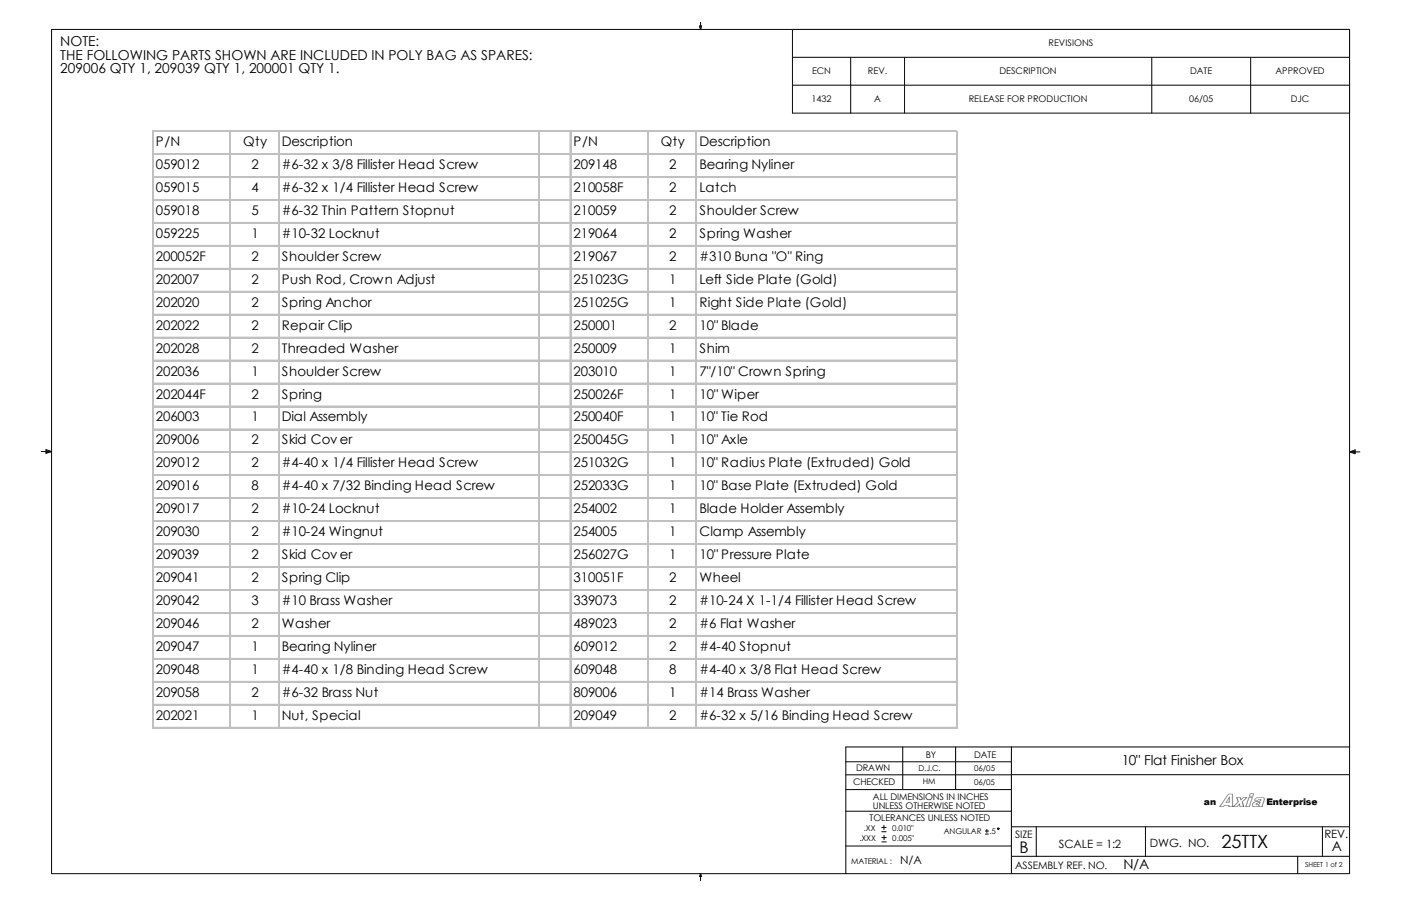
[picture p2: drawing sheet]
<svg xmlns="http://www.w3.org/2000/svg" width="432mm" height="279mm" viewBox="0 0 432 279" stroke-linecap="round" stroke-linejoin="round" font-family="sans-serif">
<g fill="none" stroke="#000" stroke-width=".31">
<path d="M15.9 9.1h400v260.3h-400zM215.6 8h.6l-.3 1.1zM215.7 8l.2 1.1M215.9 6.9v2.2M216 8l-.1 1.1M244.2 9.1v25.8h171.7M244.2 17.7h171.7M262.2 17.7v17.2M278.8 17.7v17.2M355 17.7v17.2M385.5 17.7v17.2M244.2 26.3h171.7"/>
<path d="M12.7 139.3h3.2M14.2 138.6l1.7 .7-1.7 .5zM14.2 139l1.7 .3M15.9 139.3l-1.7 .2M415.9 139.4l1.8 .2M415.9 139.4l1.8-.7v1.2zM415.9 139.4h3.2M417.7 139.1l-1.8 .3M260.7 234.9h51M278.2 230.4v13.1M294.5 230.4v13.1M311.7 230.4v39"/>
<path d="M415.9 230.4h-155.2v39M415.9 238.9l-155.2 .1M260.7 250.2h51M260.7 243.5h51M271.8 256.5h1.3M271.8 255.2h1.3M271.8 259.6h1.4M271.8 258.3h1.4M272.4 254.5v1.3M272.5 257.6v1.4M303.7 257.2h1M303.7 256.3h1"/>
<path d="M304.2 255.8v1M311.7 255h104.2M319.4 255v9.1M353 255v9.1M407.6 255v9.1M215.9 269.4v2.2M215.9 269.4l.3 .9h-.6zM260.7 260.9h51M311.7 264.1h104.2M400 264.1v5.3"/>
<circle cx="307.7" cy="255.6" r=".23"/>
</g>
<g fill="none" stroke="#c0c0c0" stroke-width=".31">
<path d="M46.9 47.3h247.8M46.9 54.4h247.8M70.8 40.3v184.3M85.7 40.3v184.3M166 40.3v184.3M175.7 40.3v184.3M199.5 40.3v184.3M214.5 40.3v184.3M46.9 61.5h247.8M46.9 68.6h247.8M46.9 75.7h247.8M46.9 82.7h247.8"/>
<path d="M46.9 89.8h247.8M46.9 96.9h247.8M46.9 104h247.8M46.9 111h247.8M46.9 118.1h247.8M46.9 125.2h247.8M46.9 132.3h247.8M46.9 139.4h247.8M46.9 146.4h247.8M46.9 153.5h247.8M46.9 160.6h247.8M46.9 167.7h247.8"/>
<path d="M46.9 174.7h247.8M46.9 181.8h247.8M46.9 188.9h247.8M46.9 196h247.8M46.9 203.1h247.8M46.9 210.1h247.8M46.9 217.2h247.8M46.9 224.6v-184.3h247.8v184.3M46.9 224.3h247.8"/>
</g>
<g fill="none" stroke="#c0c0c0" stroke-width=".38">
<path d="M46.9 40.5h247.8M46.9 47.5h247.8M47.1 40.3v184.3M71 40.3v184.3M85.9 40.3v184.3M175.9 40.3v184.3M199.7 40.3v184.3M214.7 40.3v184.3M46.9 61.7h247.8M46.9 68.8h247.8M46.9 82.9h247.8M46.9 90h247.8"/>
<path d="M46.9 104.2h247.8M46.9 111.2h247.8M46.9 125.4h247.8M46.9 132.5h247.8M46.9 146.6h247.8M46.9 153.7h247.8M46.9 167.9h247.8M46.9 174.9h247.8M46.9 189.1h247.8M46.9 196.2h247.8M46.9 210.3h247.8M46.9 217.4h247.8"/>
</g>
<path d="M46.9 54.6h247.8M166.1 40.3v184.3M294.9 40.3v184.3M46.9 75.9h247.8M46.9 97.1h247.8M46.9 118.3h247.8M46.9 139.5h247.8M46.9 160.8h247.8M46.9 182h247.8M46.9 203.2h247.8M46.9 224.5h247.8" fill="none" stroke="#c0c0c0" stroke-width=".36"/>
<text font-size="6" x="375.9" y="248.8">Axia</text>
<text font-size="5.6" x="376.5" y="261.6">25TTX</text>
<text font-size="4.9" x="314.3" y="263">B</text>
<g font-size="4.2">
<text x="18.6" y="14.2">NOTE:</text>
<text x="18.6" y="22.6">209006 QTY 1, 209039 QTY 1, 200001 QTY 1.</text>
<text x="18.6" y="18.4">THE FOLLOWING PARTS SHOWN ARE INCLUDED IN POLY BAG AS SPARES:</text>
<text x="345.8" y="236">10&quot; Flat Finisher Box</text>
<text x="410.4" y="262.5">A</text>
<text x="346.2" y="268">N/A</text>
</g>
<g font-size="4.1">
<text x="48" y="45">P/N</text>
<text x="74.9" y="45">Qty</text>
<text x="86.8" y="45">Description</text>
<text x="176.8" y="45">P/N</text>
<text x="203.6" y="45">Qty</text>
<text x="215.6" y="45">Description</text>
<text x="48" y="52.1">059012</text>
<text x="77.5" y="52.1">2</text>
<text x="86.8" y="52.1">#6-32 x 3/8 Fillister Head Screw</text>
<text x="176.8" y="52.1">209148</text>
<text x="206.3" y="52.1">2</text>
<text x="215.6" y="52.1">Bearing Nyliner</text>
<text x="48" y="59.2">059015</text>
<text x="77.5" y="59.2">4</text>
<text x="86.8" y="59.2">#6-32 x 1/4 Fillister Head Screw</text>
<text x="176.8" y="59.2">210058F</text>
<text x="206.3" y="59.2">2</text>
<text x="215.6" y="59.2">Latch</text>
<text x="48" y="66.3">059018</text>
<text x="77.5" y="66.3">5</text>
<text x="86.8" y="66.3">#6-32 Thin Pattern Stopnut</text>
<text x="176.8" y="66.3">210059</text>
<text x="206.3" y="66.3">2</text>
<text x="215.6" y="66.3">Shoulder Screw</text>
<text x="48" y="73.4">059225</text>
<text x="77.5" y="73.4">1</text>
<text x="86.8" y="73.4">#10-32 Locknut</text>
<text x="176.8" y="73.4">219064</text>
<text x="206.3" y="73.4">2</text>
<text x="215.6" y="73.4">Spring Washer</text>
<text x="48" y="80.4">200052F</text>
<text x="77.5" y="80.4">2</text>
<text x="86.8" y="80.4">Shoulder Screw</text>
<text x="176.8" y="80.4">219067</text>
<text x="206.3" y="80.4">2</text>
<text x="215.6" y="80.4">#310 Buna &quot;O&quot; Ring</text>
<text x="48" y="87.5">202007</text>
<text x="77.5" y="87.5">2</text>
<text x="86.8" y="87.5">Push Rod, Crown Adjust</text>
<text x="176.8" y="87.5">251023G</text>
<text x="206.3" y="87.5">1</text>
<text x="215.6" y="87.5">Left Side Plate (Gold)</text>
<text x="48" y="94.6">202020</text>
<text x="77.5" y="94.6">2</text>
<text x="86.8" y="94.6">Spring Anchor</text>
<text x="176.8" y="94.6">251025G</text>
<text x="206.3" y="94.6">1</text>
<text x="215.6" y="94.6">Right Side Plate (Gold)</text>
<text x="48" y="101.7">202022</text>
<text x="77.5" y="101.7">2</text>
<text x="86.8" y="101.7">Repair Clip</text>
<text x="176.8" y="101.7">250001</text>
<text x="206.3" y="101.7">2</text>
<text x="215.6" y="101.7">10&quot; Blade</text>
<text x="48" y="108.7">202028</text>
<text x="77.5" y="108.7">2</text>
<text x="86.8" y="108.7">Threaded Washer</text>
<text x="176.8" y="108.7">250009</text>
<text x="206.3" y="108.7">1</text>
<text x="215.6" y="108.7">Shim</text>
<text x="48" y="115.8">202036</text>
<text x="77.5" y="115.8">1</text>
<text x="86.8" y="115.8">Shoulder Screw</text>
<text x="176.8" y="115.8">203010</text>
<text x="206.3" y="115.8">1</text>
<text x="215.6" y="115.8">7&quot;/10&quot; Crown Spring</text>
<text x="48" y="122.9">202044F</text>
<text x="77.5" y="122.9">2</text>
<text x="86.8" y="122.9">Spring</text>
<text x="176.8" y="122.9">250026F</text>
<text x="206.3" y="122.9">1</text>
<text x="215.6" y="122.9">10&quot; Wiper</text>
<text x="48" y="130">206003</text>
<text x="77.5" y="130">1</text>
<text x="86.8" y="130">Dial Assembly</text>
<text x="176.8" y="130">250040F</text>
<text x="206.3" y="130">1</text>
<text x="215.6" y="130">10&quot; Tie Rod</text>
<text x="48" y="137.1">209006</text>
<text x="77.5" y="137.1">2</text>
<text x="86.8" y="137.1">Skid Cov er</text>
<text x="176.8" y="137.1">250045G</text>
<text x="206.3" y="137.1">1</text>
<text x="215.6" y="137.1">10&quot; Axle</text>
<text x="48" y="144.1">209012</text>
<text x="77.5" y="144.1">2</text>
<text x="86.8" y="144.1">#4-40 x 1/4 Fillister Head Screw</text>
<text x="176.8" y="144.1">251032G</text>
<text x="206.3" y="144.1">1</text>
<text x="215.6" y="144.1">10&quot; Radius Plate (Extruded) Gold</text>
<text x="48" y="151.2">209016</text>
<text x="77.5" y="151.2">8</text>
<text x="86.8" y="151.2">#4-40 x 7/32 Binding Head Screw</text>
<text x="176.8" y="151.2">252033G</text>
<text x="206.3" y="151.2">1</text>
<text x="215.6" y="151.2">10&quot; Base Plate (Extruded) Gold</text>
<text x="48" y="158.3">209017</text>
<text x="77.5" y="158.3">2</text>
<text x="86.8" y="158.3">#10-24 Locknut</text>
<text x="176.8" y="158.3">254002</text>
<text x="206.3" y="158.3">1</text>
<text x="215.6" y="158.3">Blade Holder Assembly</text>
<text x="48" y="165.4">209030</text>
<text x="77.5" y="165.4">2</text>
<text x="86.8" y="165.4">#10-24 Wingnut</text>
<text x="176.8" y="165.4">254005</text>
<text x="206.3" y="165.4">1</text>
<text x="215.6" y="165.4">Clamp Assembly</text>
<text x="48" y="172.4">209039</text>
<text x="77.5" y="172.4">2</text>
<text x="86.8" y="172.4">Skid Cov er</text>
<text x="176.8" y="172.4">256027G</text>
<text x="206.3" y="172.4">1</text>
<text x="215.6" y="172.4">10&quot; Pressure Plate</text>
<text x="48" y="179.5">209041</text>
<text x="77.5" y="179.5">2</text>
<text x="86.8" y="179.5">Spring Clip</text>
<text x="176.8" y="179.5">310051F</text>
<text x="206.3" y="179.5">2</text>
<text x="215.6" y="179.5">Wheel</text>
<text x="48" y="186.6">209042</text>
<text x="77.5" y="186.6">3</text>
<text x="86.8" y="186.6">#10 Brass Washer</text>
<text x="176.8" y="186.6">339073</text>
<text x="206.3" y="186.6">2</text>
<text x="215.6" y="186.6">#10-24 X 1-1/4 Fillister Head Screw</text>
<text x="48" y="193.7">209046</text>
<text x="77.5" y="193.7">2</text>
<text x="86.8" y="193.7">Washer</text>
<text x="176.8" y="193.7">489023</text>
<text x="206.3" y="193.7">2</text>
<text x="215.6" y="193.7">#6 Flat Washer</text>
<text x="48" y="200.7">209047</text>
<text x="77.5" y="200.7">1</text>
<text x="86.8" y="200.7">Bearing Nyliner</text>
<text x="176.8" y="200.7">609012</text>
<text x="206.3" y="200.7">2</text>
<text x="215.6" y="200.7">#4-40 Stopnut</text>
<text x="48" y="207.8">209048</text>
<text x="77.5" y="207.8">1</text>
<text x="86.8" y="207.8">#4-40 x 1/8 Binding Head Screw</text>
<text x="176.8" y="207.8">609048</text>
<text x="206.3" y="207.8">8</text>
<text x="215.6" y="207.8">#4-40 x 3/8 Flat Head Screw</text>
<text x="48" y="214.9">209058</text>
<text x="77.5" y="214.9">2</text>
<text x="86.8" y="214.9">#6-32 Brass Nut</text>
<text x="176.8" y="214.9">809006</text>
<text x="206.3" y="214.9">1</text>
<text x="215.6" y="214.9">#14 Brass Washer</text>
<text x="48" y="222">202021</text>
<text x="77.5" y="222">1</text>
<text x="86.8" y="222">Nut, Special</text>
<text x="176.8" y="222">209049</text>
<text x="206.3" y="222">2</text>
<text x="215.6" y="222">#6-32 x 5/16 Binding Head Screw</text>
</g>
<g font-size="3.5">
<text x="326.3" y="261.5">SCALE = 1:2</text>
<text x="354.4" y="261.1">DWG. NO.</text>
<text x="408.2" y="258.4">REV.</text>
<text x="277.5" y="266.4">N/A</text>
</g>
<g font-size="3.2">
<text x="312.9" y="258.4">SIZE</text>
<text x="312.9" y="268.1">ASSEMBLY REF. NO.</text>
</g>
<g font-size="2.8">
<text x="323.2" y="14.2">REVISIONS</text>
<text x="250.3" y="22.8">ECN</text>
<text x="267.5" y="22.8">REV.</text>
<text x="308" y="22.8">DESCRIPTION</text>
<text x="366.8" y="22.8">DATE</text>
<text x="393.1" y="22.8">APPROVED</text>
<text x="250.1" y="31.5">1432</text>
<text x="269.4" y="31.5">A</text>
<text x="298.6" y="31.5">RELEASE FOR PRODUCTION</text>
<text x="366.5" y="31.4">06/05</text>
<text x="397.8" y="31.4">DJC</text>
<text x="285.3" y="233.8">BY</text>
<text x="300.2" y="233.6">DATE</text>
<text x="263.9" y="237.8">DRAWN</text>
<text x="263" y="242.1">CHECKED</text>
<text x="269" y="249.5">UNLESS OTHERWISE NOTED</text>
<text x="269" y="246.7">ALL DIMENSIONS IN INCHES</text>
<text x="371.1" y="248.2">an</text>
<text x="390.4" y="248.2">Enterprise</text>
<text x="268" y="253.2">TOLERANCES UNLESS NOTED</text>
</g>
<g font-size="2.5">
<text x="283.1" y="237.6">D.J.C.</text>
<text x="300.2" y="237.7">06/05</text>
<text x="284.4" y="241.9">HM</text>
<text x="300.2" y="242">06/05</text>
<text x="266.2" y="256.3">.XX</text>
<text x="274.9" y="256.3">0.010&quot;</text>
<text x="290.9" y="257.2">ANGULAR</text>
<text x="305" y="257.2">.5</text>
<text x="264.9" y="259.5">.XXX</text>
<text x="275" y="259.3">0.005&quot;</text>
<text x="262.3" y="266.4">MATERIAL :</text>
</g>
<text font-size="2.1" x="402.3" y="267.5">SHEET 1 of 2</text>
</svg>
